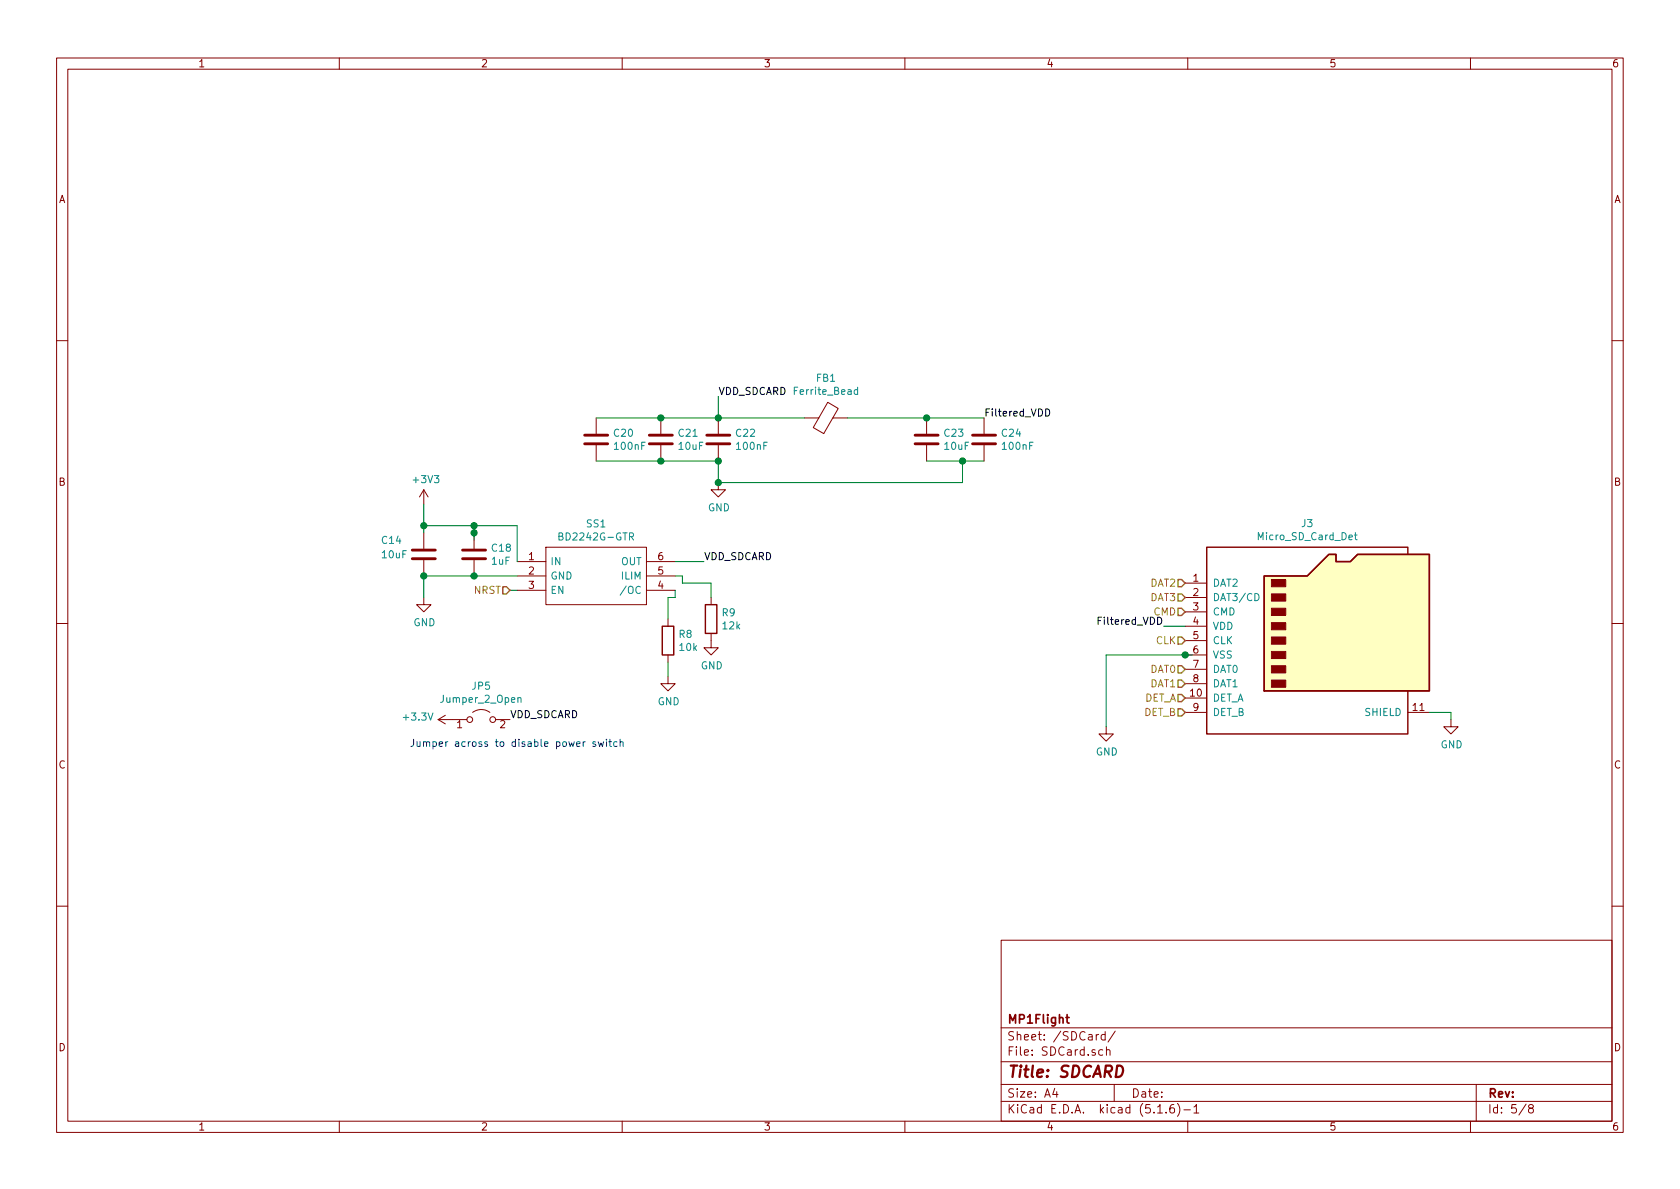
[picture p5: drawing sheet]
EESchema Schematic File Version 4
EELAYER 30 0
EELAYER END
$Descr A4 11693 8268
encoding utf-8
Sheet 5 8
Title "SDCARD"
Date ""
Rev ""
Comp "MP1Flight"
Comment1 ""
Comment2 ""
Comment3 ""
Comment4 ""
$EndDescr
$Comp
L Connector:Micro_SD_Card_Det J?
U 1 1
P 9150 4450
AR Path="/5EFD91EE" Ref="J?"  Part="1" 
AR Path="/5EFB6377/5EFD91EE" Ref="J3"  Part="1" 
F 0 "J3" H 9100 5267 50  0000 C CNN
F 1 "Micro_SD_Card_Det" H 9100 5176 50  0000 C CNN
F 2 "Connector_Card:microSD_HC_Molex_104031-0811" H 11200 5150 50  0001 C CNN
F 3 "https://www.hirose.com/product/en/download_file/key_name/DM3/category/Catalog/doc_file_id/49662/?file_category_id=4&item_id=195&is_series=1" H 9150 4550 50  0001 C CNN
	1    9150 4450
	1    0    0    -1  
$EndComp
$Comp
L Device:R R?
U 1 1
P 4950 4300
AR Path="/5EFD91F4" Ref="R?"  Part="1" 
AR Path="/5EFB6377/5EFD91F4" Ref="R9"  Part="1" 
F 0 "R9" H 5020 4346 50  0000 L CNN
F 1 "12k" H 5020 4255 50  0000 L CNN
F 2 "Resistor_SMD:R_0603_1608Metric_Pad1.05x0.95mm_HandSolder" V 4880 4300 50  0001 C CNN
F 3 "~" H 4950 4300 50  0001 C CNN
	1    4950 4300
	1    0    0    -1  
$EndComp
Wire Wire Line
	4750 4000 4700 4000
Wire Wire Line
	4750 4050 4750 4000
Wire Wire Line
	4950 4050 4950 4150
Wire Wire Line
	4750 4050 4950 4050
$Comp
L power:GND #PWR?
U 1 1
P 4950 4450
AR Path="/5EFD91FE" Ref="#PWR?"  Part="1" 
AR Path="/5EFB6377/5EFD91FE" Ref="#PWR010"  Part="1" 
F 0 "#PWR010" H 4950 4200 50  0001 C CNN
F 1 "GND" H 4955 4277 50  0000 C CNN
F 2 "" H 4950 4450 50  0001 C CNN
F 3 "" H 4950 4450 50  0001 C CNN
	1    4950 4450
	1    0    0    -1  
$EndComp
$Comp
L power:GND #PWR?
U 1 1
P 2950 4150
AR Path="/5EFD9204" Ref="#PWR?"  Part="1" 
AR Path="/5EFB6377/5EFD9204" Ref="#PWR08"  Part="1" 
F 0 "#PWR08" H 2950 3900 50  0001 C CNN
F 1 "GND" H 2955 3977 50  0000 C CNN
F 2 "" H 2950 4150 50  0001 C CNN
F 3 "" H 2950 4150 50  0001 C CNN
	1    2950 4150
	1    0    0    -1  
$EndComp
$Comp
L power:+3V3 #PWR?
U 1 1
P 2950 3500
AR Path="/5EFD920A" Ref="#PWR?"  Part="1" 
AR Path="/5EFB6377/5EFD920A" Ref="#PWR07"  Part="1" 
F 0 "#PWR07" H 2950 3350 50  0001 C CNN
F 1 "+3V3" H 2965 3673 50  0000 C CNN
F 2 "" H 2950 3500 50  0001 C CNN
F 3 "" H 2950 3500 50  0001 C CNN
	1    2950 3500
	1    0    0    -1  
$EndComp
$Comp
L Device:C C?
U 1 1
P 2950 3850
AR Path="/5EFD9210" Ref="C?"  Part="1" 
AR Path="/5EFB6377/5EFD9210" Ref="C14"  Part="1" 
F 0 "C14" H 2650 3950 50  0000 L CNN
F 1 "10uF" H 2650 3850 50  0000 L CNN
F 2 "" H 2988 3700 50  0001 C CNN
F 3 "~" H 2950 3850 50  0001 C CNN
	1    2950 3850
	1    0    0    -1  
$EndComp
Wire Wire Line
	2950 4000 3300 4000
Wire Wire Line
	2950 3500 2950 3650
Wire Wire Line
	3600 3650 3300 3650
Connection ~ 2950 3650
Wire Wire Line
	2950 3650 2950 3700
$Comp
L Device:C C?
U 1 1
P 3300 3850
AR Path="/5EFD921B" Ref="C?"  Part="1" 
AR Path="/5EFB6377/5EFD921B" Ref="C18"  Part="1" 
F 0 "C18" H 3415 3896 50  0000 L CNN
F 1 "1uF" H 3415 3805 50  0000 L CNN
F 2 "" H 3338 3700 50  0001 C CNN
F 3 "~" H 3300 3850 50  0001 C CNN
	1    3300 3850
	1    0    0    -1  
$EndComp
Connection ~ 3300 4000
Wire Wire Line
	3300 3750 3300 3700
Wire Wire Line
	3300 3650 3300 3700
Connection ~ 3300 3650
Wire Wire Line
	3300 3650 2950 3650
Connection ~ 3300 3700
Wire Wire Line
	3600 4100 3550 4100
Wire Wire Line
	3600 3900 3600 3650
$Comp
L BD2242G-GTR:BD2242G-GTR SS?
U 1 1
P 3600 3900
AR Path="/5EFD9232" Ref="SS?"  Part="1" 
AR Path="/5EFB6377/5EFD9232" Ref="SS1"  Part="1" 
F 0 "SS1" H 4150 4165 50  0000 C CNN
F 1 "BD2242G-GTR" H 4150 4074 50  0000 C CNN
F 2 "SOT95P280X125-6N" H 4550 4000 50  0001 L CNN
F 3 "https://componentsearchengine.com/Datasheets/1/BD2242G-GTR.pdf" H 4550 3900 50  0001 L CNN
F 4 "Power Switch ICs - Power Distribution Hi Side USB Pwr Sw" H 4550 3800 50  0001 L CNN "Description"
F 5 "1.25" H 4550 3700 50  0001 L CNN "Height"
F 6 "ROHM Semiconductor" H 4550 3600 50  0001 L CNN "Manufacturer_Name"
F 7 "BD2242G-GTR" H 4550 3500 50  0001 L CNN "Manufacturer_Part_Number"
F 8 "755-BD2242G-GTR" H 4550 3400 50  0001 L CNN "Mouser Part Number"
F 9 "https://www.mouser.co.uk/ProductDetail/ROHM-Semiconductor/BD2242G-GTR?qs=5xbMDigme7KOJcZJqzXkFw%3D%3D" H 4550 3300 50  0001 L CNN "Mouser Price/Stock"
F 10 "1246468P" H 4550 3200 50  0001 L CNN "RS Part Number"
F 11 "http://uk.rs-online.com/web/p/products/1246468P" H 4550 3100 50  0001 L CNN "RS Price/Stock"
	1    3600 3900
	1    0    0    -1  
$EndComp
Wire Wire Line
	3300 4000 3600 4000
Wire Wire Line
	2950 4150 2950 4000
Connection ~ 2950 4000
Wire Wire Line
	4650 4150 4700 4150
Wire Wire Line
	4700 4150 4700 4100
Wire Wire Line
	4650 4150 4650 4300
$Comp
L Device:R R?
U 1 1
P 4650 4450
AR Path="/5EFD923E" Ref="R?"  Part="1" 
AR Path="/5EFB6377/5EFD923E" Ref="R8"  Part="1" 
F 0 "R8" H 4720 4496 50  0000 L CNN
F 1 "10k" H 4720 4405 50  0000 L CNN
F 2 "" V 4580 4450 50  0001 C CNN
F 3 "~" H 4650 4450 50  0001 C CNN
	1    4650 4450
	1    0    0    -1  
$EndComp
Wire Wire Line
	4650 4600 4650 4700
$Comp
L power:GND #PWR?
U 1 1
P 4650 4700
AR Path="/5EFD9245" Ref="#PWR?"  Part="1" 
AR Path="/5EFB6377/5EFD9245" Ref="#PWR09"  Part="1" 
F 0 "#PWR09" H 4650 4450 50  0001 C CNN
F 1 "GND" H 4655 4527 50  0000 C CNN
F 2 "" H 4650 4700 50  0001 C CNN
F 3 "" H 4650 4700 50  0001 C CNN
	1    4650 4700
	1    0    0    -1  
$EndComp
Text Label 4900 3900 0    50   ~ 0
VDD_SDCARD
Wire Wire Line
	4700 3900 4900 3900
$Comp
L Device:C C?
U 1 1
P 4600 3050
AR Path="/5EFD924D" Ref="C?"  Part="1" 
AR Path="/5EFB6377/5EFD924D" Ref="C21"  Part="1" 
F 0 "C21" H 4715 3096 50  0000 L CNN
F 1 "10uF" H 4715 3005 50  0000 L CNN
F 2 "" H 4638 2900 50  0001 C CNN
F 3 "~" H 4600 3050 50  0001 C CNN
	1    4600 3050
	1    0    0    -1  
$EndComp
$Comp
L Device:C C?
U 1 1
P 5000 3050
AR Path="/5EFD9253" Ref="C?"  Part="1" 
AR Path="/5EFB6377/5EFD9253" Ref="C22"  Part="1" 
F 0 "C22" H 5115 3096 50  0000 L CNN
F 1 "100nF" H 5115 3005 50  0000 L CNN
F 2 "" H 5038 2900 50  0001 C CNN
F 3 "~" H 5000 3050 50  0001 C CNN
	1    5000 3050
	1    0    0    -1  
$EndComp
$Comp
L Device:C C?
U 1 1
P 6450 3050
AR Path="/5EFD9259" Ref="C?"  Part="1" 
AR Path="/5EFB6377/5EFD9259" Ref="C23"  Part="1" 
F 0 "C23" H 6565 3096 50  0000 L CNN
F 1 "10uF" H 6565 3005 50  0000 L CNN
F 2 "" H 6488 2900 50  0001 C CNN
F 3 "~" H 6450 3050 50  0001 C CNN
	1    6450 3050
	1    0    0    -1  
$EndComp
$Comp
L Device:C C?
U 1 1
P 6850 3050
AR Path="/5EFD925F" Ref="C?"  Part="1" 
AR Path="/5EFB6377/5EFD925F" Ref="C24"  Part="1" 
F 0 "C24" H 6965 3096 50  0000 L CNN
F 1 "100nF" H 6965 3005 50  0000 L CNN
F 2 "" H 6888 2900 50  0001 C CNN
F 3 "~" H 6850 3050 50  0001 C CNN
	1    6850 3050
	1    0    0    -1  
$EndComp
$Comp
L Device:C C?
U 1 1
P 4150 3050
AR Path="/5EFD9265" Ref="C?"  Part="1" 
AR Path="/5EFB6377/5EFD9265" Ref="C20"  Part="1" 
F 0 "C20" H 4265 3096 50  0000 L CNN
F 1 "100nF" H 4265 3005 50  0000 L CNN
F 2 "Capacitor_SMD:C_0603_1608Metric_Pad1.05x0.95mm_HandSolder" H 4188 2900 50  0001 C CNN
F 3 "~" H 4150 3050 50  0001 C CNN
	1    4150 3050
	1    0    0    -1  
$EndComp
Connection ~ 5000 2900
Wire Wire Line
	5000 2900 5000 2750
Text Label 5000 2750 0    50   ~ 0
VDD_SDCARD
$Comp
L power:GND #PWR?
U 1 1
P 5000 3350
AR Path="/5EFD926E" Ref="#PWR?"  Part="1" 
AR Path="/5EFB6377/5EFD926E" Ref="#PWR011"  Part="1" 
F 0 "#PWR011" H 5000 3100 50  0001 C CNN
F 1 "GND" H 5005 3177 50  0000 C CNN
F 2 "" H 5000 3350 50  0001 C CNN
F 3 "" H 5000 3350 50  0001 C CNN
	1    5000 3350
	1    0    0    -1  
$EndComp
Connection ~ 5000 3200
Wire Wire Line
	5000 3200 5000 3350
Connection ~ 4600 2900
Connection ~ 4600 3200
Wire Wire Line
	4600 2900 5000 2900
Wire Wire Line
	4600 3200 5000 3200
Wire Wire Line
	4150 3200 4600 3200
Wire Wire Line
	4150 2900 4600 2900
Wire Wire Line
	6450 3200 6700 3200
Wire Wire Line
	6450 2900 6850 2900
Wire Wire Line
	8100 4350 8250 4350
$Comp
L power:GND #PWR?
U 1 1
P 7700 5050
AR Path="/5EFD9284" Ref="#PWR?"  Part="1" 
AR Path="/5EFB6377/5EFD9284" Ref="#PWR012"  Part="1" 
F 0 "#PWR012" H 7700 4800 50  0001 C CNN
F 1 "GND" H 7705 4877 50  0000 C CNN
F 2 "" H 7700 5050 50  0001 C CNN
F 3 "" H 7700 5050 50  0001 C CNN
	1    7700 5050
	1    0    0    -1  
$EndComp
Connection ~ 8250 4550
Wire Wire Line
	8250 4550 8300 4550
$Comp
L power:GND #PWR?
U 1 1
P 10100 5000
AR Path="/5EFD928E" Ref="#PWR?"  Part="1" 
AR Path="/5EFB6377/5EFD928E" Ref="#PWR013"  Part="1" 
F 0 "#PWR013" H 10100 4750 50  0001 C CNN
F 1 "GND" H 10105 4827 50  0000 C CNN
F 2 "" H 10100 5000 50  0001 C CNN
F 3 "" H 10100 5000 50  0001 C CNN
	1    10100 5000
	1    0    0    -1  
$EndComp
Wire Wire Line
	10100 5000 10100 4950
Wire Wire Line
	9950 4950 10100 4950
Text HLabel 3550 4100 0    50   Input ~ 0
NRST
Text HLabel 8250 4050 0    50   Input ~ 0
DAT2
Text HLabel 8250 4150 0    50   Input ~ 0
DAT3
Text HLabel 8250 4250 0    50   Input ~ 0
CMD
Text HLabel 8250 4450 0    50   Input ~ 0
CLK
Text HLabel 8250 4650 0    50   Input ~ 0
DAT0
Text HLabel 8250 4750 0    50   Input ~ 0
DAT1
Text HLabel 8250 4850 0    50   Input ~ 0
DET_A
Text HLabel 8250 4950 0    50   Input ~ 0
DET_B
Wire Wire Line
	7700 4550 8250 4550
Wire Wire Line
	7700 5050 7700 4550
$Comp
L Device:Ferrite_Bead FB1
U 1 1
P 5750 2900
F 0 "FB1" V 6024 2900 50  0000 C CNN
F 1 "Ferrite_Bead" V 5933 2900 50  0000 C CNN
F 2 "Inductor_SMD:L_0603_1608Metric_Pad1.05x0.95mm_HandSolder" V 5680 2900 50  0001 C CNN
F 3 "https://www.mouser.co.uk/datasheet/2/281/c31e-794748.pdf" H 5750 2900 50  0001 C CNN
F 4 "81-BLM11A102S " V 5750 2900 50  0001 C CNN "Mouser"
	1    5750 2900
	0    -1   -1   0   
$EndComp
Wire Wire Line
	5000 2900 5600 2900
Wire Wire Line
	5900 2900 6450 2900
Connection ~ 6450 2900
Wire Wire Line
	5000 3350 6700 3350
Wire Wire Line
	6700 3350 6700 3200
Connection ~ 5000 3350
Connection ~ 6700 3200
Wire Wire Line
	6700 3200 6850 3200
Text Label 8100 4350 2    50   ~ 0
Filtered_VDD
Text Label 6850 2900 0    50   ~ 0
Filtered_VDD
$Comp
L Jumper:Jumper_2_Open JP5
U 1 1
P 3350 5000
F 0 "JP5" H 3350 5235 50  0000 C CNN
F 1 "Jumper_2_Open" H 3350 5144 50  0000 C CNN
F 2 "" H 3350 5000 50  0001 C CNN
F 3 "~" H 3350 5000 50  0001 C CNN
	1    3350 5000
	1    0    0    -1  
$EndComp
$Comp
L power:+3.3V #PWR014
U 1 1
P 3150 5000
F 0 "#PWR014" H 3150 4850 50  0001 C CNN
F 1 "+3.3V" V 3165 5128 50  0000 L CNN
F 2 "" H 3150 5000 50  0001 C CNN
F 3 "" H 3150 5000 50  0001 C CNN
	1    3150 5000
	0    -1   -1   0   
$EndComp
Text Label 3550 5000 0    50   ~ 0
VDD_SDCARD
Text Notes 2850 5200 0    50   ~ 0
Jumper across to disable power switch\n
$EndSCHEMATC
